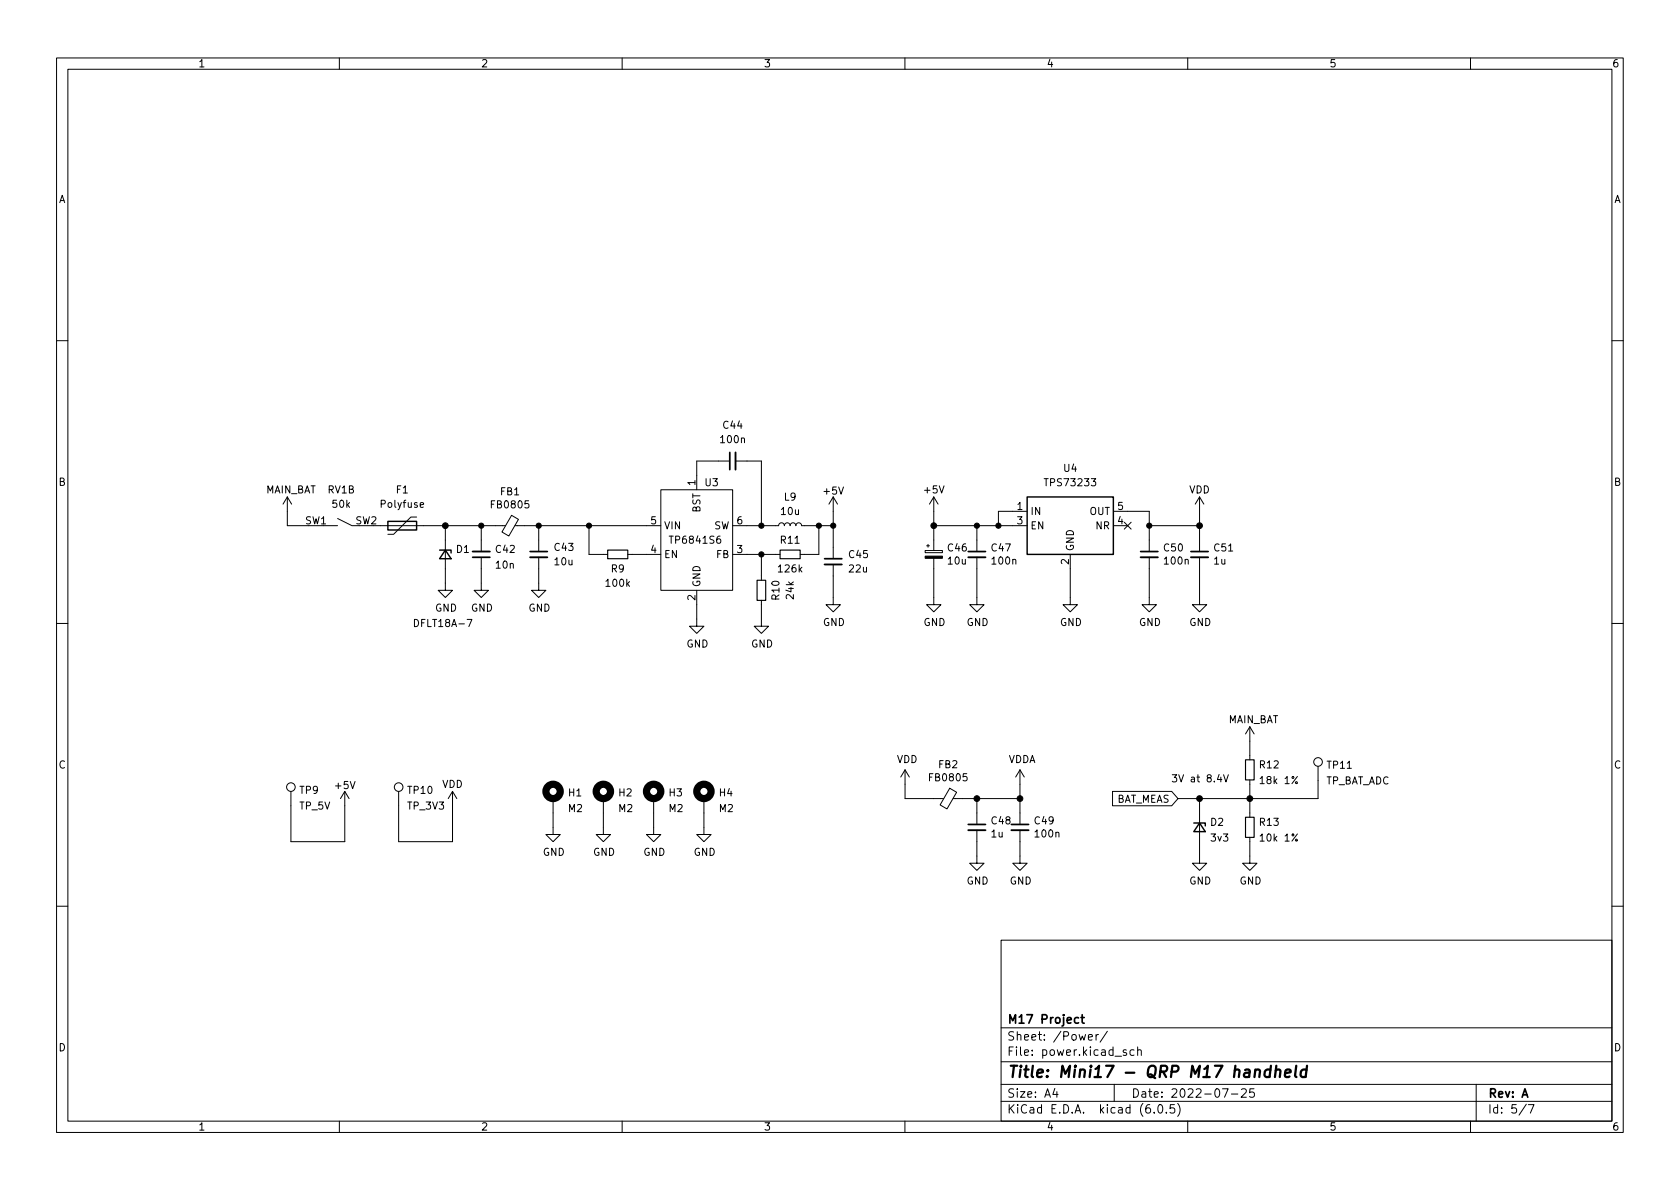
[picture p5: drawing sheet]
<svg xmlns="http://www.w3.org/2000/svg" width="297mm" height="210mm" viewBox="0 0 297 210" stroke-linecap="round" stroke-linejoin="round" font-family="sans-serif">
<g fill="none" stroke="#000" stroke-width=".18">
<path d="M10 10.2h277v190.1h-277zM12 12.2h273v186.1h-273zM60 10.2v2M110 10.2v2M160 10.2v2M210 10.2v2M260 10.2v2M10 60.2h2M285 60.2h2M50.8 87.9l-.8 1.2M50.8 87.9v5.1h3.8M50.8 87.9l.8 1.2"/>
<path d="M57.1 93h2.6M59.7 91.7l2.5 1.3h1.3M66 93h23.4M73.7 91.4h-1.1l-3 3.1h-1M74.3 89.3l.6-.1-.1-.3h-.3l-.2 .2 .1 .6h.4M78.7 93v11.4h1.3l-1.3 1.3-1.2-1.3h1.2M85.1 98.7v5.7h1.3l-1.3 1.3-1.3-1.3h1.3M85.1 93v4.5M90.4 91.1l1.3 .7-1.7 3-1.3-.7zM91.1 93h25.7M95.2 98.5v5.9h1.3l-1.3 1.3-1.2-1.3h1.2M95.2 93v4.4"/>
<path d="M104.1 93v5h3.3M111 98h5.8M116.8 86.6h12.7v17.8h-12.7zM128.9 81.5h-5.7v5.1M129.5 93h8.2l.1-.4 .4-.1 .3 .1 .2 .4 .1-.4 .3-.1 .4 .1 .2 .4 .2-.5h.4l.3 .1 .1 .4 .2-.4 .3-.1 .4 .1 .1 .4h5.6M129.5 98h8.4M130 81.5h4.6v11.5M134.6 98v4.6M144.8 93v5h-3.3M147.3 99.8v7.1h1.3l-1.3 1.3-1.3-1.3h1.3M147.3 87.9v10.8M147.3 87.9l-.7 1.2"/>
<path d="M147.3 87.9l.8 1.2M163.6 97.4h3v.3h-3zM163.8 96.5h.5M164.1 96.3v.5M165.1 98.7v8.2h1.3l-1.3 1.3-1.3-1.3h1.3M165.1 87.9l-.8 1.2M165.1 87.9v9.5M165.1 87.9l.8 1.2M165.1 93h16.5M172.7 98.5v8.4h1.3l-1.3 1.3-1.3-1.3h1.3M172.7 93v4.4M181.6 90.4h-5.1v2.6"/>
<path d="M189.2 98v8.9h1.3l-1.3 1.3-1.2-1.3h1.2M196.8 93h2.6M196.8 90.4h6.4v7M198.8 92.3l1.2 1.3M200 92.3l-1.2 1.3M203.2 98.5v8.4h1.3l-1.3 1.3-1.3-1.3h1.3M203.2 93h8.9M212.1 98.5v8.4h1.3l-1.3 1.3-1.3-1.3h1.3M212.1 87.9l-.8 1.2M212.1 87.9v9.5M212.1 87.9l.8 1.2M10 110.2h2"/>
<path d="M73.3 109.5a.64 .64 0 0 1 .7 .7 .64 .64 0 0 1-.7 .6zM123.2 104.4v6.3h1.3l-1.3 1.3-1.3-1.3h1.3M134.6 106.2v4.5h1.3l-1.3 1.3-1.3-1.3h1.3M285 110.2h2M51.4 139.9v8.9h9.6v-8.9M61 139.9l-.8 1.3M61 139.9l.7 1.3M70.5 139.9v8.9h9.5v-8.9M80 139.9l-.8 1.3M80 139.9l.8 1.3M160 136.1v5.1h6.9M160 136.1l-.7 1.3"/>
<path d="M160 136.1l.8 1.3M167.9 139.4l1.2 .7-1.7 2.9-1.2-.7zM180.3 136.1v9.6M180.3 136.1l-.7 1.3M180.3 136.1l.8 1.3M196.7 139.9h10.5l1.1 1.3-1.1 1.3h-10.5zM215.6 136.9l-.3 .9h.7M215.9 137.4v.9M216.3 137l.5 1.3 .4-1.3M221 128.5v5.9M221 137.9v6.6M221 128.5l-.8 1.3"/>
<path d="M221 128.5l.7 1.3M233 135.5v5.7h-24.7M97.8 141.2v6.4h1.3l-1.3 1.2-1.3-1.2h1.3M106.7 141.2v6.4h1.2l-1.2 1.2-1.3-1.2h1.3M115.6 141.2v6.4h1.2l-1.2 1.2-1.3-1.2h1.3M124.5 141.2v6.4h1.2l-1.2 1.2-1.3-1.2h1.3M168.5 141.2h11.8M172.7 146.8v5.8h1.3l-1.3 1.3-1.3-1.3h1.3M172.7 141.2v4.5M180.3 146.8v5.8h1.3l-1.3 1.3-1.2-1.3h1.2M212.1 141.2v11.4h1.3l-1.3 1.3-1.3-1.3h1.3M221 148.1v4.5h1.2l-1.2 1.3-1.3-1.3h1.3"/>
<path d="M10 160.2h2M177 166.3h108v32h-108zM285 160.2h2M60 198.3v2M110 198.3v2M160 198.3v2M177 194.8h108M177 191.8h108M177 187.8h108M177 181.8h108M186.5 192.5l-.4 1h1M186.9 193v1"/>
<path d="M192.4 183.4l.7-.1v-.3l-.5-.1-.2 .2 .1 .8h.6M193.8 182.9v1M194.2 182.9l-.3 .1-.1 .2M195.8 182.4l-1.3 1.9M197 191.8v3M199.1 185.7l-.3-.1-.2 .2v.3l.5 .1v.4h-.5M200.5 185.7l-.4-.1-.3 .3v.4l.1 .3h.6M201.1 185.8l.3-.2 .3 .1 .1 .9M201.1 185.1v1.5M204.1 196.7v.1M204.9 195.4l.2-.1a.81 .81 0 0 1 .6 .7 .81 .81 0 0 1-.3 .8h-.2a.81 .81 0 0 1-.6-.6 .81 .81 0 0 1 .3-.8zM206.2 196.7v.1"/>
<path d="M207.6 195.3h-.7v.7l.2-.1 .5 .1 .1 .2-.1 .5-.2 .1-.5-.1M208.2 195.1a1.72 1.72 0 0 1 0 2.3M210 198.3v2M216.1 192.5h1l-.6 1.5M217.7 193.5h1.2M219.5 192.7l.6-.2 .2 .2 .1 .3-1 1h1M221.7 192.5h-.7l-.1 .7 .2-.1 .5 .1 .2 .2-.1 .5-.2 .1-.6-.1M260 198.3v2M261 191.8v6.5M269.9 195.3l-1.3 1.9M270.2 195.3h1l-.6 1.5"/>
<circle cx="51.4" cy="139.2" r=".76"/>
<circle cx="70.5" cy="139.2" r=".76"/>
<circle cx="233" cy="134.7" r=".76"/>
</g>
<path d="M224.6 189.2a.66 .66 0 0 0-1 .3v.6l.1 .3 .2 .1 .6-.1M224.7 188.5l-.2 2M225.6 189.3a.49 .49 0 0 1 .8 .1l-.1 1.1M225.7 188.5l-.3 2M227.2 189.8l1-.2-.1-.4-.1-.1-.6 .1-.2 1 .2 .3 .6-.1M229.2 188.5l-.2 1.7 .2 .3M231 189.2a.66 .66 0 0 0-1 .3l-.1 .6 .2 .3 .2 .1 .6-.1M231.1 188.5l-.3 2" fill="none" stroke="#000" stroke-width=".4"/>
<path d="M83.6 98.5h3M93.7 97.5h3.1M129 80v3.1M145.8 98.8h3M171.2 97.5h3M201.7 97.5h3M210.6 97.5h3M171.2 145.8h3M178.8 145.8h3.1M191.1 179.9h.6M191.3 179.4v1.3l.4 .2M190.7 180l-.4-.1-.3 .3v.4l.1 .3h.6" fill="none" stroke="#000" stroke-width=".3"/>
<path d="M83.6 97.5h3M93.7 98.5h3.1M130 80v3.1M145.8 99.8h3M171.2 98.5h3M201.7 98.5h3M210.6 98.5h3M171.2 146.8h3M178.8 146.8h3.1" fill="none" stroke="#000" stroke-width=".33"/>
<g fill="#000" stroke="#000" stroke-width=".18">
<path d="M163.6 98.3h3v.4h-3z"/>
<circle cx="78.7" cy="93" r=".51"/>
<circle cx="85.1" cy="93" r=".46"/>
<circle cx="95.2" cy="93" r=".46"/>
<circle cx="104.1" cy="93" r=".46"/>
<circle cx="134.6" cy="93" r=".46"/>
<circle cx="134.6" cy="98" r=".46"/>
<circle cx="144.8" cy="93" r=".46"/>
<circle cx="147.3" cy="93" r=".46"/>
<circle cx="165.1" cy="93" r=".51"/>
<circle cx="172.7" cy="93" r=".46"/>
<circle cx="176.5" cy="93" r=".46"/>
<circle cx="203.2" cy="93" r=".46"/>
<circle cx="212.1" cy="93" r=".51"/>
<circle cx="172.7" cy="141.2" r=".51"/>
<circle cx="180.3" cy="141.2" r=".51"/>
<circle cx="212.1" cy="141.2" r=".51"/>
<circle cx="221" cy="141.2" r=".51"/>
</g>
<path d="M68.6 92.2h5.1v1.5h-5.1zM77.7 97.3h2.1v.5M78.7 97.3l1.1 1.5h-2.1zM181.6 87.9h15.2v10.1h-15.2zM211.1 145.5h2v.5M212.1 145.5l1 1.6h-2z" fill="none" stroke="#000" stroke-width=".25"/>
<g fill="none" stroke="#000" stroke-width="1.3">
<circle cx="97.8" cy="139.9" r="1.27"/>
<circle cx="106.7" cy="139.9" r="1.27"/>
<circle cx="115.6" cy="139.9" r="1.27"/>
<circle cx="124.5" cy="139.9" r="1.27"/>
</g>
<path d="M107.4 97.3h3.6v1.5h-3.6zM137.9 97.3h3.6v1.5h-3.6zM133.9 102.6h1.5v3.6h-1.5zM220.2 134.4h1.5v3.5h-1.5zM220.2 144.5h1.5v3.6h-1.5z" fill="none" stroke="#000" stroke-width=".2"/>
<text font-size="2.8" x="178" y="190.6">Title: Mini17 - QRP M17 handheld</text>
<g font-size="2.1">
<text x="178" y="184">Sheet: /Power/</text>
<text x="178" y="181">M17 Project</text>
<text x="178" y="186.7">File: power.kicad_sch</text>
<text x="178" y="196.9">KiCad E.D.A. kicad (6.0.5)</text>
<text x="178" y="194.1">Size: A4</text>
<text x="200" y="194.1">Date: 2022-07-25</text>
<text x="263" y="194.1">Rev: A</text>
<text x="263" y="196.9">Id: 5/7</text>
</g>
<g font-size="1.8">
<text x="35" y="11.9">1</text>
<text x="85" y="11.9">2</text>
<text x="135" y="11.9">3</text>
<text x="185" y="11.9">4</text>
<text x="235" y="11.9">5</text>
<text x="285" y="11.9">6</text>
<text x="10.3" y="35.9">A</text>
<text x="285.3" y="35.9">A</text>
<text x="127.9" y="75.8">C44</text>
<text x="127.5" y="78.4">100n</text>
<text x="188.1" y="83.4">U4</text>
<text x="10.3" y="85.9">B</text>
<text x="46.9" y="87.2">MAIN_BAT</text>
<text x="58" y="87.2">RV1B</text>
<text x="58.8" y="89.8">50k</text>
<text x="67.4" y="89.8">Polyfuse</text>
<text x="70.1" y="87.2">F1</text>
<text x="87" y="89.9">FB0805</text>
<text x="88.5" y="87.6">FB1</text>
<text x="122.9" y="85.8" transform="rotate(-90 122.9 85.8)">1</text>
<text x="124.7" y="86">U3</text>
<text x="138.7" y="88.5">L9</text>
<text x="145.7" y="87.4">+5V</text>
<text x="163.5" y="87.2">+5V</text>
<text x="185.1" y="86">TPS73233</text>
<text x="210.2" y="87.2">VDD</text>
<text x="285.3" y="85.9">B</text>
<text x="54" y="92.7">SW1</text>
<text x="62.9" y="92.7">SW2</text>
<text x="115.1" y="92.7">5</text>
<text x="117.3" y="93.6">VIN</text>
<text x="123.8" y="90.7" transform="rotate(-90 123.8 90.7)">BST</text>
<text x="126.2" y="93.6">SW</text>
<text x="130.3" y="92.7">6</text>
<text x="138.2" y="91.1">10u</text>
<text x="179.8" y="90.2">1</text>
<text x="179.8" y="92.7">3</text>
<text x="182.1" y="91.1">IN</text>
<text x="182.1" y="93.6">EN</text>
<text x="192.6" y="91.1">OUT</text>
<text x="193.8" y="93.6">NR</text>
<text x="197.6" y="92.7">4</text>
<text x="197.6" y="90.2">5</text>
<text x="80.7" y="97.8">D1</text>
<text x="87.7" y="97.8">C42</text>
<text x="87.8" y="100.5">10n</text>
<text x="98.1" y="97.4">C43</text>
<text x="98.1" y="99.9">10u</text>
<text x="108.1" y="101.2">R9</text>
<text x="115.1" y="97.8">4</text>
<text x="117.3" y="98.7">EN</text>
<text x="118.8" y="96.1">TP6841S6</text>
<text x="126.7" y="98.7">FB</text>
<text x="130.3" y="97.8">3</text>
<text x="137.7" y="101.2">126k</text>
<text x="138.1" y="96.1">R11</text>
<text x="150.2" y="98.7">C45</text>
<text x="150.2" y="101.2">22u</text>
<text x="167.6" y="97.5">C46</text>
<text x="167.7" y="99.8">10u</text>
<text x="175.4" y="97.5">C47</text>
<text x="175.5" y="99.8">100n</text>
<text x="189" y="99.8" transform="rotate(-90 189 99.8)">2</text>
<text x="189.9" y="97.5" transform="rotate(-90 189.9 97.5)">GND</text>
<text x="205.8" y="97.5">C50</text>
<text x="206" y="99.8">100n</text>
<text x="214.7" y="99.8">1u</text>
<text x="214.7" y="97.5">C51</text>
<text x="107.3" y="103.8">100k</text>
<text x="122.9" y="106.2" transform="rotate(-90 122.9 106.2)">2</text>
<text x="123.8" y="103.9" transform="rotate(-90 123.8 103.9)">GND</text>
<text x="137.8" y="106" transform="rotate(-90 137.8 106)">R10</text>
<text x="140.3" y="105.9" transform="rotate(-90 140.3 105.9)">24k</text>
<text x="73.9" y="110.9">DFLT18A-7</text>
<text x="76.9" y="108.1">GND</text>
<text x="83.3" y="108.1">GND</text>
<text x="93.4" y="108.1">GND</text>
<text x="145.5" y="110.7">GND</text>
<text x="163.3" y="110.7">GND</text>
<text x="170.9" y="110.7">GND</text>
<text x="187.4" y="110.7">GND</text>
<text x="201.4" y="110.7">GND</text>
<text x="210.3" y="110.7">GND</text>
<text x="121.4" y="114.5">GND</text>
<text x="132.8" y="114.5">GND</text>
<text x="217.1" y="127.9">MAIN_BAT</text>
<text x="10.3" y="135.9">C</text>
<text x="158.5" y="134.9">VDD</text>
<text x="166" y="135.8">FB2</text>
<text x="178.2" y="134.9">VDDA</text>
<text x="222.8" y="135.9">R12</text>
<text x="234.7" y="135.9">TP11</text>
<text x="285.3" y="135.9">C</text>
<text x="53" y="143.1">TP_5V</text>
<text x="53" y="140.4">TP9</text>
<text x="59.4" y="139.5">+5V</text>
<text x="72.1" y="143.1">TP_3V3</text>
<text x="72.2" y="140.4">TP10</text>
<text x="78.1" y="139.3">VDD</text>
<text x="100.5" y="143.6">M2</text>
<text x="100.5" y="140.8">H1</text>
<text x="109.4" y="143.6">M2</text>
<text x="109.4" y="140.8">H2</text>
<text x="118.3" y="143.6">M2</text>
<text x="118.3" y="140.8">H3</text>
<text x="127.2" y="143.6">M2</text>
<text x="127.2" y="140.8">H4</text>
<text x="164.5" y="138.1">FB0805</text>
<text x="197.1" y="141.9">BAT_MEAS</text>
<text x="207" y="138.3">3V at 8.4V</text>
<text x="223.1" y="138.6">18k 1%</text>
<text x="234.2" y="138.7">TP_BAT_ADC</text>
<text x="175.3" y="148.1">1u</text>
<text x="175.4" y="145.8">C48</text>
<text x="183" y="145.8">C49</text>
<text x="183.1" y="148.1">100n</text>
<text x="214.1" y="146">D2</text>
<text x="214.2" y="148.8">3v3</text>
<text x="222.8" y="146">R13</text>
<text x="223.1" y="148.8">10k 1%</text>
<text x="96" y="151.3">GND</text>
<text x="104.8" y="151.3">GND</text>
<text x="113.7" y="151.3">GND</text>
<text x="122.6" y="151.3">GND</text>
<text x="170.9" y="156.4">GND</text>
<text x="178.5" y="156.4">GND</text>
<text x="210.3" y="156.4">GND</text>
<text x="219.1" y="156.4">GND</text>
<text x="10.3" y="185.9">D</text>
<text x="285.3" y="185.9">D</text>
<text x="35" y="199.9">1</text>
<text x="85" y="199.9">2</text>
<text x="135" y="199.9">3</text>
<text x="185" y="199.9">4</text>
<text x="235" y="199.9">5</text>
<text x="285" y="199.9">6</text>
</g>
</svg>
